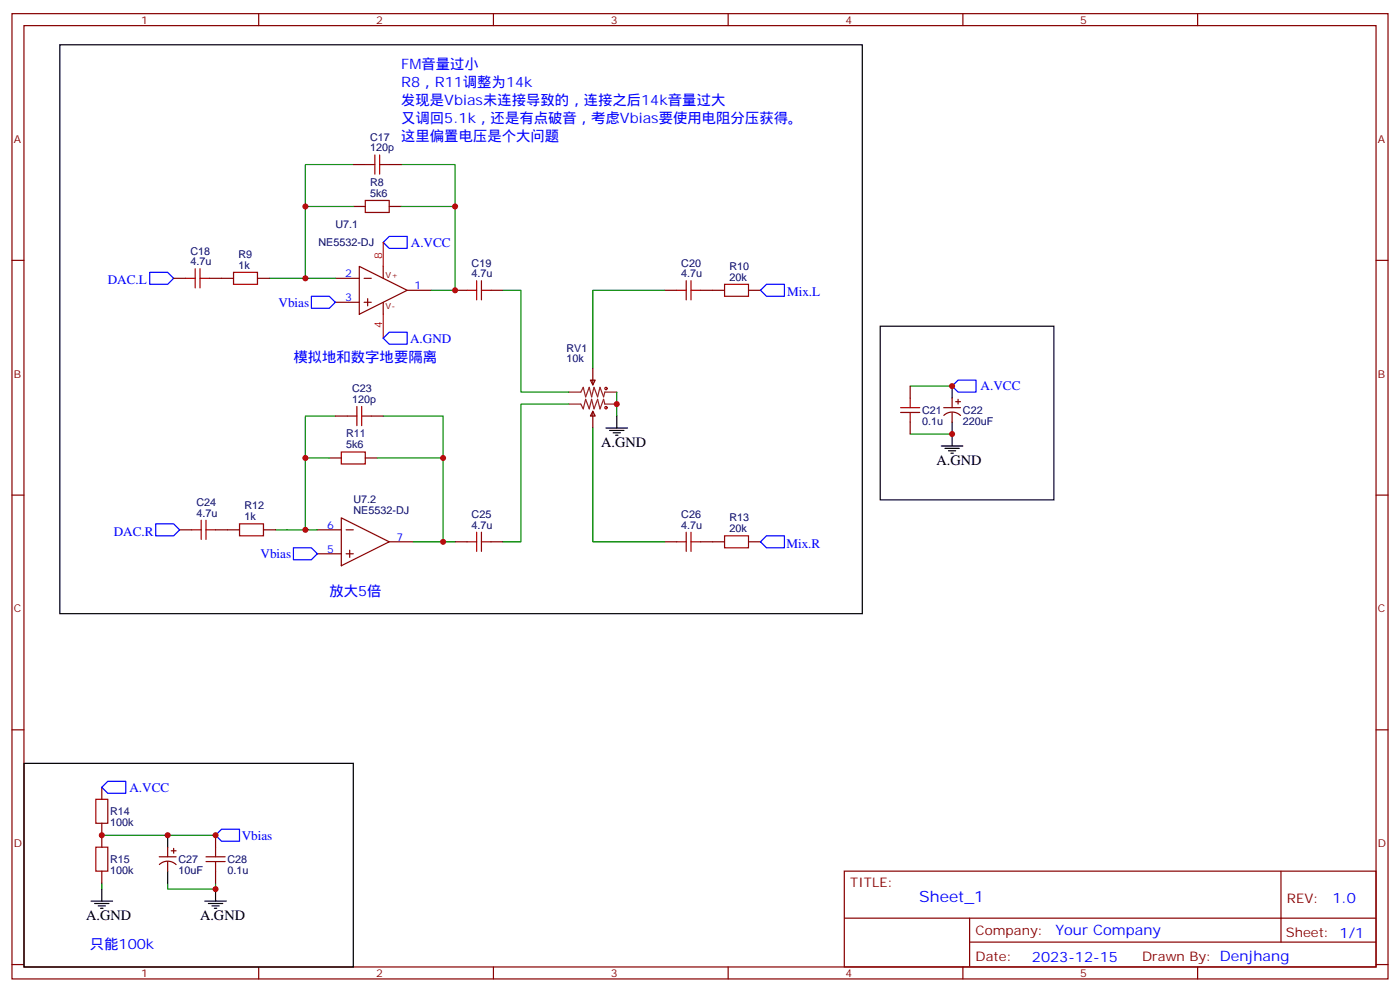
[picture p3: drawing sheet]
<svg xmlns="http://www.w3.org/2000/svg" width="412mm" height="292mm" viewBox="0 0 412 292" stroke-linecap="round" stroke-linejoin="round" font-family="sans-serif">
<g fill="none" stroke="#870000" stroke-width=".35">
<path d="M3.5 4h405.4v284.4h-405.4zM7.1 7.5h398.2v277.3h-398.2zM76.2 4v3.5M145.3 4v3.5M214.5 4v3.5M283.6 4v3.5M352.8 4v3.5M104.1 48.5h3.5M114.7 48.5h3.5M3.5 76.7h3.6M104.1 60.8h3.5M105.8 78.5l14.1 7-14.1 7.1z"/>
<path d="M112.9 78.5v3.5M114.7 60.8h3.5M405.3 76.7h3.6M51.2 82h3.5M61.7 82h7.1M75.8 82h3.6M98.8 82h7M98.8 89h7M107.2 82h2.2M107.2 89h2.2M108.3 88v2.1M112.9 89v3.6"/>
<path d="M119.9 85.5h7.1M134.1 85.5h3.5M144.6 85.5h3.6M195.8 85.5h3.5M206.4 85.5h7M220.5 85.5h3.5M173.9 112h1.4l-.7 1.4zM174.6 108.4v5M268.1 113.7v3.6M280.5 117.3v2.8M281.5 118.3h1.4M282.2 117.6v1.4"/>
<path d="M97 134.9h3.5M98.8 122.6h3.5M107.6 134.9h3.5M109.4 122.6h3.5M174.6 121.1l.7 1.5h-1.4zM174.6 121.1v5M268.1 124.3v3.5M278 120.1h4.9M278 122.4a3.5 3.5 0 0 1 4.9 0M280.5 121.5v2.8M3.5 145.8h3.6M52.9 156.1h3.5"/>
<path d="M63.5 156.1h7.1M77.6 156.1h3.5M93.5 156.1h7M100.5 152.5l14.2 7.1-14.2 7.1zM102 156.1h2.1M114.7 159.6h7M134.1 159.6h3.5M144.6 159.6h3.6M195.8 159.6h3.5M206.4 159.6h7M220.5 159.6h3.5M405.3 145.8h3.6"/>
<path d="M93.5 163.1h7M102 163.1h2.1M103 162.1v2.1M3.5 215h3.6M405.3 215h3.6M30 231.9v3.5M30 242.5v7.1M30 256.6v3.5M46.9 252.4h5M47 254.6a3.5 3.5 0 0 1 4.9 .1M49.4 249.6v2.8M49.4 253.8v2.8"/>
<path d="M50.4 250.6h1.5M51.2 249.9v1.4M63.5 246v3.6M63.5 256.6v3.5M248.7 256.6h156.6v28.2h-156.6zM377.3 256.6v20.9M248.7 270.5h156.5M285.6 277.5h119.6M285.6 270.5v14.1M3.5 284.1h3.6M76.2 284.8v3.6M145.3 284.8v3.6"/>
<path d="M214.5 284.8v3.6M283.6 284.8v3.6M352.8 284.8v3.6M405.3 284.1h3.6"/>
</g>
<path d="M114.7 69.6h5.2v3.6h-5.2l-1.8-1.8zM44.1 80.2h5.3l1.8 1.8-1.8 1.7h-5.3zM91.7 87.3h5.3l1.8 1.7-1.8 1.8h-5.3zM112.9 99.6l1.8-1.7h5.2v3.5h-5.2zM224 85.5l1.8-1.8h5.3v3.6h-5.3zM282.2 112h5.3v3.5h-5.3l-1.7-1.8zM45.9 154.3h5.3l1.7 1.8-1.7 1.7h-5.3zM224 159.6l1.8-1.8h5.3v3.6h-5.3zM86.4 161.4h5.3l1.8 1.7-1.8 1.8h-5.3zM31.7 230.2h5.3v3.5h-5.3l-1.7-1.8zM65.3 244.3h5.3v3.5h-5.3l-1.8-1.8z" fill="none" stroke="#00f" stroke-width=".35"/>
<g fill="none" stroke="#008700" stroke-width=".35">
<path d="M104.1 48.5h-14.1v12.3M118.2 48.5h15.9v12.3M104.1 60.8h-14.1v21.2M118.2 60.8h15.9v24.7h-7.1M79.4 82h19.4M148.2 85.5h5.3v30h14.1M195.8 85.5h-21.2v22.9M167.6 119h-14.1v40.6h-5.3M181.7 115.5v7.1M268.1 113.7h12.4M97 134.9h-7v21.2M98.8 122.6h-8.8v12.3"/>
<path d="M111.1 134.9h19.4v24.7h-8.8M112.9 122.6h17.6v12.3M174.6 126.1v33.5h21.2M268.1 127.8h12.4M81.1 156.1h12.4M130.5 159.6h3.6M30 246h33.5M30 260.1v1.8M49.4 260.1v1.8h14.1v-1.8"/>
</g>
<g fill="none" stroke="#a10000" stroke-width=".35">
<path d="M107.6 59.1h7.1v3.5h-7.1zM107.6 48.5h2.8M110.4 45.6v5.7M111.8 48.5h2.9M111.8 45.6v5.7M57.5 79.2v5.6M58.9 79.2v5.6M54.7 82h2.8M58.9 82h2.8M68.8 80.2h7v3.5h-7zM137.6 85.5h2.8M140.4 82.7v5.6"/>
<path d="M141.8 85.5h2.8M141.8 82.7v5.6M199.3 85.5h2.8M202.1 82.7v5.6M203.6 85.5h2.8M203.6 82.7v5.6M213.4 83.7h7.1v3.6h-7.1zM105.1 119.7v5.7M106.5 119.7v5.7M268.1 117.3v2.8M100.5 133.1h7.1v3.6h-7.1zM102.3 122.6h2.8"/>
<path d="M106.5 122.6h2.9M265.3 121.5h5.6M265.3 120.1h5.6M268.1 121.5v2.8M56.4 156.1h2.9M59.3 153.2v5.7M60.7 156.1h2.8M60.7 153.2v5.7M70.6 154.3h7v3.5h-7zM137.6 159.6h2.8M140.4 156.8v5.6M141.8 156.8v5.6"/>
<path d="M141.8 159.6h2.8M199.3 159.6h2.8M202.1 156.8v5.6M203.6 159.6h2.8M203.6 156.8v5.6M213.4 157.8h7.1v3.6h-7.1zM28.2 235.4h3.5v7.1h-3.5zM28.2 249.6h3.5v7h-3.5zM60.7 253.8h5.6M60.7 252.4h5.6M63.5 249.6v2.8M63.5 253.8v2.8"/>
<circle cx="178.5" cy="114.4" r=".35"/>
<circle cx="178.5" cy="120.1" r=".35"/>
</g>
<path d="M112.9 71.4v7.1M112.9 92.6v7" fill="none" stroke="#f00" stroke-width=".35"/>
<path d="M167.6 115.5h3.5l.7-1.4 .7 2.8 1.1-2.8 .7 2.8 .7-2.8 1 2.8 .7-2.8 1.1 2.8 .4-1.4h3.5M167.6 119h3.5l.7 1.4 .7-2.8 1.1 2.8 .7-2.8 .7 2.8 1-2.8 .7 2.8 1.1-2.8 .4 1.4h3.5" fill="none" stroke="#8c2424" stroke-width=".35"/>
<g fill="none" stroke="#000" stroke-width=".35">
<path d="M17.6 13.2h236.4v167.6h-236.4zM259.3 96.1h51.1v51.1h-51.1zM280.5 113.7v3.6M178.5 126.1h6.4M179.6 126.8h4.2M180.6 127.5h2.1M181.3 128.2h.7M181.7 122.6v3.5M277.3 131.4h6.3M278.3 132.1h4.3M279.4 132.8h2.1M280.1 133.5h.7"/>
<path d="M280.5 124.3v7.1M7.1 224.9h97v59.9h-97zM49.4 246v3.6M49.4 256.6v3.5M26.8 265.4h6.4M27.9 266.1h4.2M28.9 266.8h2.1M29.6 267.5h.7M30 261.9v3.5M60.3 265.4h6.4M61.4 266.1h4.2M62.4 266.8h2.2"/>
<path d="M63.1 267.5h.8M63.5 261.9v3.5"/>
</g>
<g fill="#c00">
<circle cx="130.5" cy="134.9" r=".88"/>
<circle cx="90" cy="134.9" r=".88"/>
<circle cx="90" cy="156.1" r=".88"/>
<circle cx="134.1" cy="60.8" r=".88"/>
<circle cx="90" cy="60.8" r=".88"/>
<circle cx="90" cy="82" r=".88"/>
<circle cx="134.1" cy="85.5" r=".88"/>
<circle cx="130.5" cy="159.6" r=".88"/>
<circle cx="181.7" cy="119" r=".88"/>
<circle cx="280.5" cy="127.8" r=".88"/>
<circle cx="280.5" cy="113.7" r=".88"/>
<circle cx="63.5" cy="246" r=".88"/>
<circle cx="63.5" cy="261.9" r=".88"/>
<circle cx="30" cy="246" r=".88"/>
<circle cx="49.4" cy="246" r=".88"/>
</g>
<text font-size="4.6" fill="#00f" x="270.8" y="265.6">Sheet_1</text>
<g font-size="4.2" fill="#00f">
<text x="118.2" y="20.2">FM音量过小</text>
<text x="118.2" y="25.5">R8，R11调整为14k</text>
<text x="118.2" y="30.8">发现是Vbias未连接导致的，连接之后14k音量过大</text>
<text x="118.2" y="36.1">又调回5.1k，还是有点破音，考虑Vbias要使用电阻分压获得。</text>
<text x="118.2" y="41.4">这里偏置电压是个大问题</text>
<text x="86.4" y="106.7">模拟地和数字地要隔离</text>
<text x="97" y="175.5">放大5倍</text>
<text x="392.5" y="265.9">1.0</text>
<text x="310.9" y="275.4">Your Company</text>
<text x="26.5" y="279.5">只能100k</text>
<text x="304" y="283.2">2023-12-15</text>
</g>
<g font-size="4.2">
<text x="177.1" y="131.7">A.GND</text>
<text x="275.9" y="137">A.GND</text>
<text x="25.4" y="271.1">A.GND</text>
<text x="58.9" y="271.1">A.GND</text>
</g>
<g font-size="3.9" fill="#00f">
<text x="121" y="72.7">A.VCC</text>
<text x="31.7" y="83.7">DAC.L</text>
<text x="231.8" y="87.3">Mix.L</text>
<text x="82" y="90.3">Vbias</text>
<text x="120.8" y="100.9">A.GND</text>
<text x="288.9" y="115">A.VCC</text>
<text x="33.5" y="157.8">DAC.R</text>
<text x="231.6" y="161.4">Mix.R</text>
<text x="76.8" y="164.4">Vbias</text>
<text x="38.1" y="233.2">A.VCC</text>
<text x="71.2" y="247.3">Vbias</text>
</g>
<g font-size="3.9" fill="#800">
<text x="250.5" y="261.2">TITLE:</text>
<text x="379.1" y="265.9">REV:</text>
<text x="287.4" y="275.4">Company:</text>
<text x="378.7" y="276">Sheet: 1/1</text>
<text x="287.4" y="283.1">Date:</text>
<text x="336.4" y="283.2">Drawn By: Denjhang</text>
</g>
<g font-size="3.2" fill="#800">
<text x="41.6" y="7">1</text>
<text x="110.8" y="7">2</text>
<text x="179.9" y="7">3</text>
<text x="249.1" y="7">4</text>
<text x="318.2" y="7">5</text>
<text x="4.1" y="42.1">A</text>
<text x="405.9" y="42.1">A</text>
<text x="4.1" y="111.3">B</text>
<text x="405.9" y="111.3">B</text>
<text x="4.1" y="180.4">C</text>
<text x="405.9" y="180.4">C</text>
<text x="4.1" y="249.6">D</text>
<text x="405.9" y="249.6">D</text>
<text x="41.6" y="287.8">1</text>
<text x="110.8" y="287.8">2</text>
<text x="179.9" y="287.8">3</text>
<text x="249.1" y="287.8">4</text>
<text x="318.2" y="287.8">5</text>
</g>
<g font-size="3.2" fill="#000080">
<text x="109" y="41.4">C17</text>
<text x="109" y="44.6">120p</text>
<text x="109" y="58">5k6</text>
<text x="109" y="54.8">R8</text>
<text x="98.8" y="67.3">U7.1</text>
<text x="56.1" y="75">C18</text>
<text x="70.2" y="76">R9</text>
<text x="93.8" y="72.6">NE5532-DJ</text>
<text x="56.1" y="78.1">4.7u</text>
<text x="70.2" y="79.2">1k</text>
<text x="138.9" y="81.6">4.7u</text>
<text x="138.9" y="78.6">C19</text>
<text x="200.7" y="81.6">4.7u</text>
<text x="200.7" y="78.6">C20</text>
<text x="214.9" y="82.7">20k</text>
<text x="214.9" y="79.5">R10</text>
<text x="166.9" y="106.7">10k</text>
<text x="166.9" y="103.5">RV1</text>
<text x="103.7" y="118.7">120p</text>
<text x="103.7" y="115.5">C23</text>
<text x="271.6" y="125.1">0.1u</text>
<text x="271.6" y="121.9">C21</text>
<text x="283.6" y="125.1">220uF</text>
<text x="283.6" y="121.9">C22</text>
<text x="102" y="128.9">R11</text>
<text x="102" y="132.1">5k6</text>
<text x="57.9" y="149.1">C24</text>
<text x="104.1" y="148.2">U7.2</text>
<text x="57.9" y="152.2">4.7u</text>
<text x="72" y="153.2">1k</text>
<text x="72" y="150.1">R12</text>
<text x="104.1" y="151.4">NE5532-DJ</text>
<text x="138.9" y="155.7">4.7u</text>
<text x="138.9" y="152.7">C25</text>
<text x="200.7" y="155.7">4.7u</text>
<text x="200.7" y="152.7">C26</text>
<text x="214.9" y="153.6">R13</text>
<text x="214.9" y="156.8">20k</text>
<text x="32.5" y="243.3">100k</text>
<text x="32.5" y="240.1">R14</text>
<text x="32.5" y="257.4">100k</text>
<text x="32.5" y="254.2">R15</text>
<text x="52.6" y="257.4">10uF</text>
<text x="52.6" y="254.2">C27</text>
<text x="67" y="257.4">0.1u</text>
<text x="67" y="254.2">C28</text>
</g>
<g font-size="3.2" fill="#f00">
<text x="112.5" y="76.3" transform="rotate(-90 112.5 76.3)">8</text>
<text x="112.5" y="96.7" transform="rotate(-90 112.5 96.7)">4</text>
</g>
<g font-size="3.2" fill="#00f">
<text x="101.7" y="81.6">2</text>
<text x="101.7" y="88.7">3</text>
<text x="122.1" y="85.2">1</text>
<text x="96.4" y="155.7">6</text>
<text x="116.8" y="159.2">7</text>
<text x="96.4" y="162.8">5</text>
</g>
<g font-size="2.5" fill="#800">
<text x="113.6" y="82">V+</text>
<text x="113.6" y="91.2">V-</text>
</g>
</svg>
